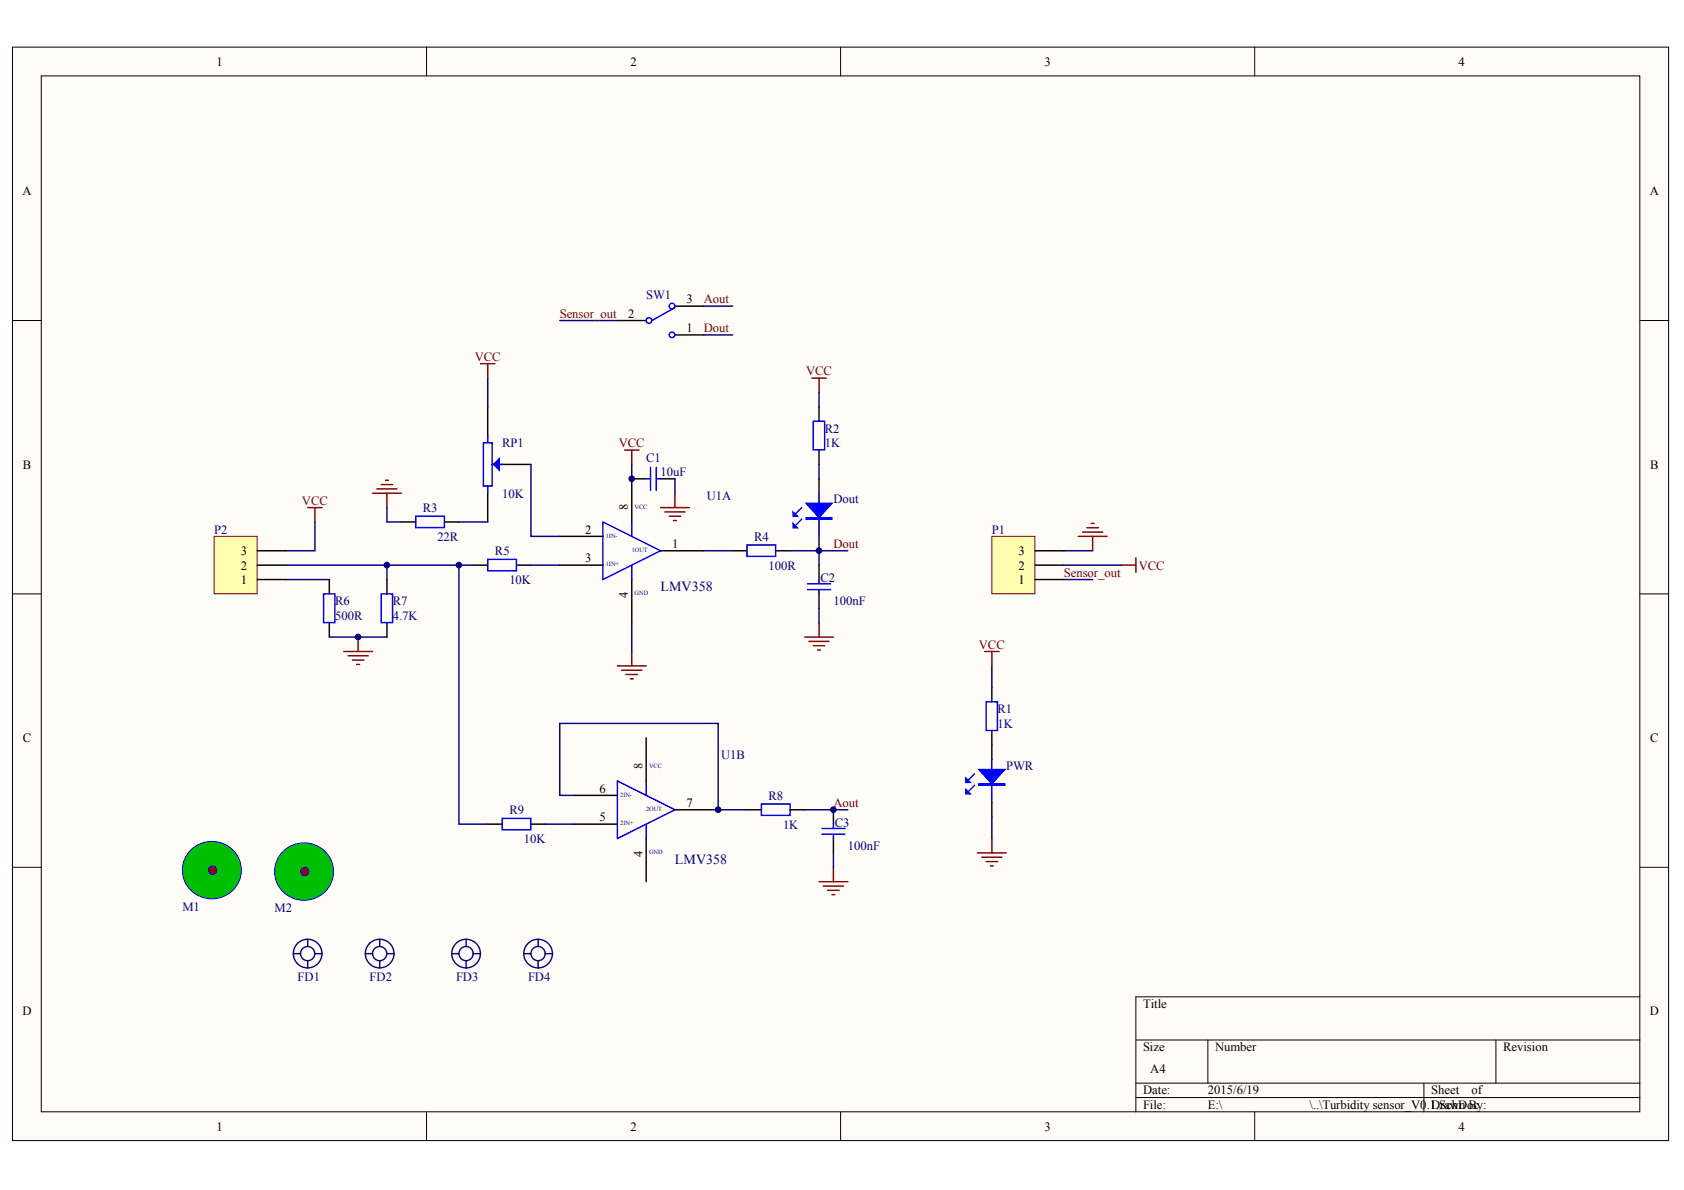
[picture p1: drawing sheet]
<svg xmlns="http://www.w3.org/2000/svg" width="297mm" height="210mm" viewBox="0 0 297 210" stroke-linecap="round" stroke-linejoin="round" font-family="sans-serif">
<g fill="#fffcf8" stroke="#000" stroke-width=".18">
<path d="M2.2 8.3h292.1v192.9h-292.1z"/>
<path d="M7.3 13.4h281.9v182.7h-281.9z"/>
</g>
<g fill="none" stroke="#000" stroke-width=".18">
<path d="M75.2 8.3v5.1M148.3 8.3v5.1M221.3 8.3v5.1M2.2 56.5h5.1M289.3 56.5h5.1M2.2 104.8h5.1M289.3 104.8h5.1M2.2 153h5.1M289.3 153h5.1M289.3 175.8h-88.9v20.3M75.2 196.1v5.1M148.3 196.1v5.1"/>
<path d="M200.4 183.4h88.9M200.4 191.1h88.9M200.4 193.6h88.9M213.1 183.4v7.7M221.3 196.1v5.1M251.2 191.1v5M263.9 183.4v7.7"/>
</g>
<g fill="none" stroke="#800000" stroke-width=".25">
<path d="M84.8 64.2h2.5M86 64.2v2.5M110.2 79.4h2.5M111.4 79.4v2.5M143.2 66.7h2.5M144.5 66.7v2.5M54.3 89.5h2.5M55.5 89.5v2.6M65.7 87h5.1M66.5 86.2h3.5M67.2 85.5h2.1M68 84.7h.5"/>
<path d="M68.3 87v2.5M116.5 89.5h5.1M117.3 90.3h3.5M118 91.1h2.1M118.8 91.8h.5M119.1 87v2.5M190.2 94.6h5.1M191 93.8h3.5M191.7 93.1h2M192.5 92.3h.5M192.7 94.6v2.5M197.8 99.7h2.6"/>
<path d="M200.4 98.4v2.6M60.6 114.9h5.1M61.4 115.7h3.5M62.2 116.4h2M62.9 117.2h.5M63.2 112.4v2.5M108.9 117.5h5.1M109.7 118.2h3.5M110.4 119h2.1M111.2 119.7h.5M111.4 114.9v2.6M141.9 112.4h5.1"/>
<path d="M142.7 113.1h3.5M143.4 113.9h2.1M144.2 114.7h.5M144.5 109.8v2.6M173.7 114.9h2.5M174.9 114.9v2.6M144.5 155.5h5M145.2 156.3h3.6M146 157h2M146.8 157.8h.5M147 153v2.5M172.4 150.4h5.1"/>
<path d="M173.2 151.2h3.5M173.9 152h2.1M174.7 152.7h.5M174.9 147.9v2.5"/>
</g>
<g fill="none" stroke="#000080" stroke-width=".25">
<path d="M86 66.7v5.1M144.5 69.2v2.6M55.5 92.1v5h-5M68.3 89.5v2.6h2.5M81 99.7v45.7h5M81 92.1h5M93.7 81.9v12.7h5M93.7 99.7h5M111.4 81.9v2.6M119.1 84.5v2.5M124.1 97.1h5.1M139.4 97.1h10.1"/>
<path d="M144.5 81.9v2.6M144.5 97.1v2.6M187.7 97.1h5M50.5 102.2h7.6M111.4 109.8v5.1M144.5 107.3v2.5M174.9 117.5v3.8M187.7 102.2h5M96.2 145.4h5.1M101.3 140.3h-2.6v-12.7h28v15.2h5.1M141.9 142.8h7.6M147 150.4v2.6"/>
<path d="M174.9 144.1v3.8"/>
</g>
<g fill="none" stroke="#000" stroke-width=".25">
<path d="M86 71.8v5M144.5 71.8v2.5M144.5 79.4v2.5M70.8 92.1h2.5M78.4 92.1h2.6M83.5 99.7h2.5M86 87v5.1M88.6 81.9h5.1M91.1 99.7h2.6M111.4 84.5h2.6M116.5 84.5h2.6M129.2 97.1h2.6"/>
<path d="M136.8 97.1h2.6M144.5 84.5v2.5M144.5 94.6v2.5M144.5 99.7v2.5M58.1 102.2v2.6M58.1 109.8v2.6M68.3 102.2v2.6M68.3 109.8v2.6M144.5 104.8v2.5M174.9 121.3v2.5M174.9 128.9v5.1M86 145.4h2.6"/>
<path d="M93.7 145.4h2.5M131.8 142.8h2.5M139.4 142.8h2.5M147 142.8v2.6M147 147.9v2.5M174.9 141.6v2.5"/>
</g>
<g fill="none" stroke="#00f" stroke-width=".25">
<path d="M85.3 78.1h1.5v7.6h-1.5zM86 76.8v1.3M143.4 74.3h2.1v5.1h-2.1zM73.3 91.1h5.1v2h-5.1zM86 98.7h5.1v2h-5.1zM86 85.7v1.3M86.8 81.9h1.8M114 84.5h.7M114.7 82.4v4.1M115.8 82.4v4.1M115.8 84.5h.7M131.8 96.1h5v2h-5z"/>
<path d="M141.4 91.6l-1 1M141.4 89.5l-1 1M144.5 87v7.6M57.1 104.8h2v5h-2zM67.2 104.8h2v5h-2zM142.4 104h4.1M142.4 103h4.1M144.5 102.2v.8M144.5 104v.8M171.9 138.5l-1 1M171.9 136.5l-1 1M173.9 123.8h2v5h-2z"/>
<path d="M174.9 134v7.6M88.6 144.4h5v2h-5zM134.3 141.8h5.1v2h-5.1zM145 147.1h4M145 146.1h4M147 145.4v.7M147 147.1v.8"/>
</g>
<g fill="#00f" stroke="#00f" stroke-width=".25">
<path d="M87 81.9l1.1-1v2z"/>
<path d="M172.7 135.7h4.5l-2.3 2.6z"/>
<path d="M170.4 139.3l.7 .7h-.7z"/>
<path d="M170.4 137.3l.7 .7h-.7z"/>
<path d="M142.2 88.8h4.6l-2.3 2.5z"/>
<path d="M139.9 92.3l.8 .8h-.8z"/>
<path d="M139.9 90.3l.8 .8h-.8z"/>
<path d="M172.7 138.3h4.5v.2h-4.5z" fill-rule="evenodd"/>
<path d="M142.2 91.3h4.6v.3h-4.6z" fill-rule="evenodd"/>
</g>
<path d="M37.8 94.6h7.6v10.1h-7.6z" fill="#ffffb0" stroke="#800000" stroke-width=".18"/>
<g fill="none" stroke="#000" stroke-width=".25">
<path d="M45.4 99.7h5.1M45.4 97.1h5.1M98.7 99.7h7.7M98.7 94.6h7.7M111.4 84.5v7.6M116.5 97.1h7.6M45.4 102.2h5.1M111.4 102.2v7.6M114 130.1v7.7M101.3 145.4h7.6M101.3 140.3h7.6M114 147.9v7.6"/>
<path d="M119.1 142.8h7.6"/>
</g>
<path d="M50.5 99.7h33M68.3 99.7v2.5M58.1 112.4h10.2" fill="none" stroke="#000080" stroke-width=".25"/>
<path d="M106.4 92.1l10.1 5-10.1 5.1zM111.4 92.1v2.5M111.4 99.7v2.5M108.9 137.8l10.2 5-10.2 5.1zM114 137.8v2.5M114 145.4v2.5" fill="none" stroke="#00f" stroke-width=".25"/>
<path d="M174.9 94.6h7.6v10.1h-7.6z" fill="#ffffb0" stroke="#800000" stroke-width=".18"/>
<path d="M108.9 56.5h5.1M119.1 54h5M119.1 59.1h5M182.6 99.7h5.1M182.6 97.1h5.1M182.6 102.2h5.1" fill="none" stroke="#000" stroke-width=".25"/>
<g fill="none" stroke="#00f" stroke-width=".25">
<path d="M119.1 54.3l-4.1 2.2"/>
<circle cx="114.5" cy="56.5" r=".5"/>
<circle cx="118.5" cy="54" r=".5"/>
<circle cx="118.5" cy="59.1" r=".5"/>
</g>
<path d="M98.7 56.5h10.2M124.1 54h5.1M124.1 59.1h5.1" fill="none" stroke="#000080" stroke-width=".25"/>
<g fill="none" stroke="#11037f" stroke-width=".25">
<path d="M51.7 168.2h1.3M54.3 165.7v1.2M54.3 169.5v1.3M55.5 168.2h1.3M64.4 168.2h1.3M67 165.7v1.2M67 169.5v1.3M68.3 168.2h1.2M79.7 168.2h1.3M82.2 165.7v1.2M82.2 169.5v1.3M83.5 168.2h1.3"/>
<path d="M92.4 168.2h1.3M94.9 165.7v1.2M94.9 169.5v1.3M96.2 168.2h1.3"/>
<circle cx="54.3" cy="168.2" r="1.26"/>
<circle cx="54.3" cy="168.2" r="2.53"/>
<circle cx="67" cy="168.2" r="1.26"/>
<circle cx="67" cy="168.2" r="2.53"/>
<circle cx="82.2" cy="168.2" r="1.26"/>
<circle cx="82.2" cy="168.2" r="2.53"/>
<circle cx="94.9" cy="168.2" r="1.26"/>
<circle cx="94.9" cy="168.2" r="2.53"/>
</g>
<path d="M33.4 150.2a5.1 5.1 0 0 1 7.2-.7 5.1 5.1 0 0 1 .7 7.3 5.1 5.1 0 0 1-7.2 .6 5.1 5.1 0 0 1-.7-7.2z" fill="#00bf00" stroke="#00f" stroke-width=".18"/>
<circle cx="37.5" cy="153.5" r=".75" fill="#bf0000" stroke="#00f" stroke-width=".18"/>
<path d="M49.7 150.5a5.1 5.1 0 0 1 7.2-.7 5.1 5.1 0 0 1 .7 7.2 5.1 5.1 0 0 1-7.2 .7 5.1 5.1 0 0 1-.7-7.2z" fill="#00bf00" stroke="#00f" stroke-width=".18"/>
<circle cx="53.8" cy="153.7" r=".75" fill="#bf0000" stroke="#00f" stroke-width=".18"/>
<path d="M187.7 99.7h10.1" fill="none" stroke="#000080" stroke-width=".25"/>
<g fill="#000080" stroke="#000080" stroke-width=".18">
<circle cx="63.2" cy="112.4" r=".5"/>
<circle cx="68.2" cy="99.7" r=".5"/>
<circle cx="80.9" cy="99.7" r=".5"/>
<circle cx="111.4" cy="84.4" r=".5"/>
<circle cx="126.7" cy="142.8" r=".5"/>
<circle cx="144.5" cy="97.1" r=".5"/>
<circle cx="147" cy="142.8" r=".5"/>
</g>
<g font-size="2.5" fill="#000080">
<text x="116.5" y="104.2">LMV358</text>
<text x="119.1" y="152.4">LMV358</text>
</g>
<g font-size="2.2">
<text x="38.2" y="11.6">1</text>
<text x="111.2" y="11.6">2</text>
<text x="184.2" y="11.6">3</text>
<text x="257.3" y="11.6">4</text>
<text x="4" y="34.4">A</text>
<text x="291" y="34.4">A</text>
<text x="121.1" y="53.5">3</text>
<text x="110.8" y="56">2</text>
<text x="121.1" y="58.6">1</text>
<text x="4" y="82.6">B</text>
<text x="291.1" y="82.6">B</text>
<text x="103.2" y="94.1">2</text>
<text x="110.8" y="90" transform="rotate(-90 110.8 90)">8</text>
<text x="42.5" y="100.5">2</text>
<text x="42.5" y="97.9">3</text>
<text x="103.2" y="99.2">3</text>
<text x="118.6" y="96.7">1</text>
<text x="179.7" y="100.5">2</text>
<text x="179.7" y="97.9">3</text>
<text x="42.5" y="103">1</text>
<text x="110.8" y="105.4" transform="rotate(-90 110.8 105.4)">4</text>
<text x="179.7" y="103">1</text>
<text x="4" y="130.9">C</text>
<text x="291.1" y="130.9">C</text>
<text x="113.3" y="135.7" transform="rotate(-90 113.3 135.7)">8</text>
<text x="105.7" y="139.8">6</text>
<text x="121.1" y="142.3">7</text>
<text x="105.7" y="144.9">5</text>
<text x="113.3" y="151.1" transform="rotate(-90 113.3 151.1)">4</text>
<text x="4" y="179.1">D</text>
<text x="201.6" y="177.8">Title</text>
<text x="291" y="179.1">D</text>
<text x="201.6" y="185.4">Size</text>
<text x="214.3" y="185.4">Number</text>
<text x="265.1" y="185.4">Revision</text>
<text x="202.9" y="189.2">A4</text>
<text x="201.6" y="193">Date:</text>
<text x="201.6" y="195.6">File:</text>
<text x="213.1" y="193">2015/6/19</text>
<text x="213.1" y="195.6">E:\</text>
<text x="231" y="195.6">\..\Turbidity sensor_V0.1.SchDoc</text>
<text x="252.4" y="193">Sheet</text>
<text x="252.4" y="195.6">Drawn By:</text>
<text x="259.6" y="193">of</text>
<text x="38.2" y="199.4">1</text>
<text x="111.2" y="199.4">2</text>
<text x="184.2" y="199.4">3</text>
<text x="257.3" y="199.4">4</text>
</g>
<g font-size="2.2" fill="#000080">
<text x="114" y="52.7">SW1</text>
<text x="145.5" y="76.3">R2</text>
<text x="88.6" y="78.9">RP1</text>
<text x="114" y="81.4">C1</text>
<text x="116.5" y="84">10uF</text>
<text x="145.5" y="78.9">1K</text>
<text x="88.6" y="87.8">10K</text>
<text x="124.6" y="88.3">U1A</text>
<text x="147" y="88.8">Dout</text>
<text x="37.8" y="94.1">P2</text>
<text x="74.6" y="90.3">R3</text>
<text x="77.1" y="95.4">22R</text>
<text x="133" y="95.4">R4</text>
<text x="174.9" y="94.1">P1</text>
<text x="87.3" y="97.9">R5</text>
<text x="135.6" y="100.5">100R</text>
<text x="59.1" y="106.8">R6</text>
<text x="69.3" y="106.8">R7</text>
<text x="89.8" y="103">10K</text>
<text x="144.7" y="102.7">C2</text>
<text x="147" y="106.8">100nF</text>
<text x="59.1" y="109.3">500R</text>
<text x="69.3" y="109.3">4.7K</text>
<text x="176" y="125.8">R1</text>
<text x="176" y="128.4">1K</text>
<text x="127.2" y="134">U1B</text>
<text x="177.5" y="135.7">PWR</text>
<text x="89.8" y="143.6">R9</text>
<text x="135.6" y="141.1">R8</text>
<text x="92.4" y="148.7">10K</text>
<text x="138.1" y="146.1">1K</text>
<text x="147.3" y="145.9">C3</text>
<text x="149.5" y="150">100nF</text>
<text x="32.2" y="160.6">M1</text>
<text x="48.4" y="160.9">M2</text>
<text x="52.5" y="173">FD1</text>
<text x="65.2" y="173">FD2</text>
<text x="80.4" y="173">FD3</text>
<text x="93.1" y="173">FD4</text>
</g>
<g font-size="2.2" fill="#800000">
<text x="124.1" y="53.5">Aout</text>
<text x="98.7" y="56">Sensor_out</text>
<text x="124.1" y="58.6">Dout</text>
<text x="83.7" y="63.7">VCC</text>
<text x="142.2" y="66.2">VCC</text>
<text x="109.2" y="78.9">VCC</text>
<text x="53.3" y="89">VCC</text>
<text x="147" y="96.7">Dout</text>
<text x="187.7" y="101.7">Sensor_out</text>
<text x="200.9" y="100.5">VCC</text>
<text x="172.7" y="114.4">VCC</text>
<text x="147" y="142.3">Aout</text>
</g>
<g font-size="1.1" fill="#000080">
<text x="111.9" y="89.8">VCC</text>
<text x="106.9" y="94.8">1IN-</text>
<text x="106.9" y="99.9">1IN+</text>
<text x="111.4" y="97.4">1OUT</text>
<text x="111.9" y="105">GND</text>
<text x="114.5" y="135.5">VCC</text>
<text x="109.4" y="140.5">2IN-</text>
<text x="114" y="143.1">2OUT</text>
<text x="109.4" y="145.6">2IN+</text>
<text x="114.5" y="150.7">GND</text>
</g>
</svg>
